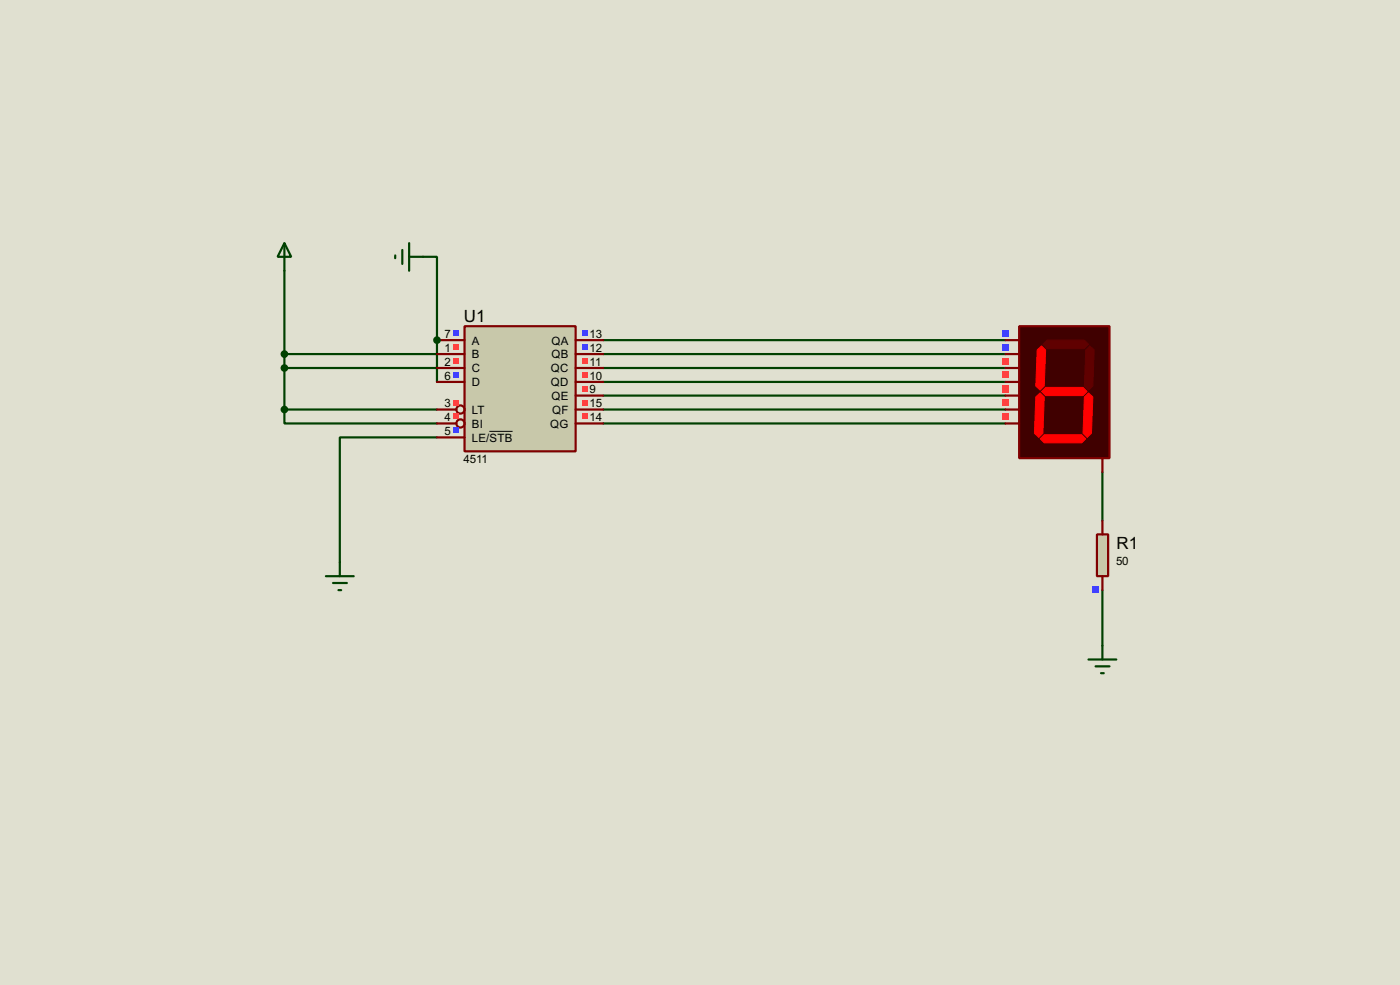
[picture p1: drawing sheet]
<svg xmlns="http://www.w3.org/2000/svg" width="256mm" height="180mm" viewBox="0 0 256 180" stroke-linecap="round" stroke-linejoin="round" font-family="sans-serif">
<path d="M0 0h256.5v180.3h-256.5z" fill="#e0e0d0"/>
<g fill="none" stroke="#004000" stroke-width=".4">
<path d="M52.1 49.6v25.4M77.5 47h2.6v15.3M52.1 75v2.5h28M52.1 75h28M52.1 64.8h28M52.1 67.4h28M110.5 62.3h73.7M110.5 69.9h73.7M110.5 72.4h73.7M110.5 75h73.7M110.5 77.5h73.7M110.5 64.8h73.7"/>
<path d="M110.5 67.4h73.7M80.1 80.1h-17.8v22.8M202 86.4v8.9M202 108v10.2"/>
</g>
<circle cx="80.1" cy="62.3" r=".2" fill="#004000"/>
<path d="M80.1 62.3v7.6" fill="none" stroke="#004000" stroke-width=".4"/>
<path d="M186.7 59.7h16.6v24.2h-16.6z" fill="#400000" stroke="#800000" stroke-width=".4"/>
<g fill="#600000" stroke="#600000" stroke-width=".18">
<path d="M191.1 63l.7-.7h6.9l.7 .7-.7 .8h-6.9z" fill-rule="evenodd"/>
<path d="M198.9 64.1l.8-.8 .8 .8-.3 6.6-.8 .7-.7-.7z" fill-rule="evenodd"/>
</g>
<g fill="#f00" stroke="#f00" stroke-width=".18">
<path d="M198.7 72.7l.7-.8 .8 .8-.2 6.6-.8 .8-.8-.8z" fill-rule="evenodd"/>
<path d="M190.6 80.3l.7-.7h6.9l.7 .7-.7 .8h-6.9z" fill-rule="evenodd"/>
<path d="M189.8 72.7l.8-.8 .7 .8-.2 6.6-.8 .8-.8-.8z" fill-rule="evenodd"/>
<path d="M190 64.1l.8-.8 .8 .8-.3 6.6-.7 .7-.8-.7z" fill-rule="evenodd"/>
<path d="M190.8 71.7l.8-.8h6.8l.8 .8-.8 .7h-6.8z" fill-rule="evenodd"/>
</g>
<path d="M184.2 62.3h2.5M184.2 64.8h2.5M184.2 67.4h2.5M184.2 69.9h2.5M184.2 72.4h2.5M184.2 75h2.5M184.2 77.5h2.5M202 83.9v2.5" fill="none" stroke="#800000" stroke-width=".4"/>
<g fill="#4040ff">
<path d="M183.6 60.4h1.2v1.2h-1.2z"/>
<path d="M183.6 62.9h1.2v1.3h-1.2z"/>
</g>
<g fill="#ff4040">
<path d="M183.6 65.5h1.2v1.2h-1.2z"/>
<path d="M183.6 68h1.2v1.3h-1.2z"/>
<path d="M183.6 70.5h1.2v1.3h-1.2z"/>
<path d="M183.6 73.1h1.2v1.2h-1.2z"/>
<path d="M183.6 75.6h1.2v1.3h-1.2z"/>
</g>
<path d="M52.1 44.5l1.3 2.5h-2.5zM52.1 44.5v5.1M59.7 105.5h5.1M61 106.7h2.6M62 108h.5M62.3 102.9v2.6M202 118.2v2.5M199.4 120.7h5.1M200.7 122h2.6M201.7 123.2h.5" fill="none" stroke="#004000" stroke-width=".4"/>
<path d="M85.1 59.7h20.4v22.9h-20.4z" fill="#c8c8aa" stroke="#800000" stroke-width=".4"/>
<g fill="none" stroke="#800000" stroke-width=".4">
<path d="M80.1 62.3h5M80.1 64.8h5M80.1 67.4h5M80.1 69.9h5M80.1 75h3.5M80.1 77.5h3.5M105.5 62.3h5M105.5 64.8h5M105.5 67.4h5M105.5 69.9h5M105.5 75h5M105.5 77.5h5"/>
<path d="M105.5 72.4h5M80.1 80.1h5"/>
<circle cx="84.3" cy="75" r=".75"/>
<circle cx="84.3" cy="77.5" r=".75"/>
</g>
<path d="M89.7 79h4.2" fill="none" stroke="#000" stroke-width=".18"/>
<path d="M83 60.5h1v1h-1z" fill="#4040ff"/>
<g fill="#ff4040">
<path d="M83 63h1v1.1h-1z"/>
<path d="M83 65.6h1v1h-1z"/>
</g>
<path d="M83 68.1h1v1h-1z" fill="#4040ff"/>
<g fill="#ff4040">
<path d="M83 73.2h1v1h-1z"/>
<path d="M83 75.7h1v1.1h-1z"/>
</g>
<g fill="#4040ff">
<path d="M83 78.3h1v1h-1z"/>
<path d="M106.6 60.5h1v1h-1z"/>
<path d="M106.6 63h1v1.1h-1z"/>
</g>
<g fill="#ff4040">
<path d="M106.6 65.6h1v1h-1z"/>
<path d="M106.6 68.1h1v1h-1z"/>
<path d="M106.6 70.7h1v1h-1z"/>
<path d="M106.6 73.2h1v1h-1z"/>
<path d="M106.6 75.7h1v1.1h-1z"/>
</g>
<path d="M201 97.8h2v7.7h-2z" fill="#c8c8aa" stroke="#800000" stroke-width=".4"/>
<path d="M202 95.3v2.5M202 105.5v2.5" fill="none" stroke="#800000" stroke-width=".4"/>
<path d="M200.1 107.4h1.2v1.2h-1.2z" fill="#4040ff"/>
<g fill="#004000" stroke="#004000" stroke-width=".4">
<circle cx="52.1" cy="67.4" r=".5"/>
<circle cx="52.1" cy="64.8" r=".5"/>
<circle cx="52.1" cy="75" r=".5"/>
<circle cx="80" cy="62.3" r=".5"/>
</g>
<path d="M72.4 46.8v.5M73.7 45.8v2.5M75 47h2.5M75 44.5v5.1" fill="none" stroke="#004000" stroke-width=".4"/>
<g font-size="3.5">
<text x="85" y="58.9">U1</text>
<text x="204.5" y="100.5">R1</text>
</g>
<g font-size="2.4">
<text x="81.5" y="61.9">7</text>
<text x="81.5" y="64.4">1</text>
<text x="86.4" y="63.1">A</text>
<text x="86.4" y="65.6">B</text>
<text x="101" y="63.1">QA</text>
<text x="101" y="65.6">QB</text>
<text x="108" y="61.9">13</text>
<text x="108" y="64.4">12</text>
<text x="81.5" y="67">2</text>
<text x="81.5" y="69.5">6</text>
<text x="86.4" y="68.1">C</text>
<text x="86.4" y="70.7">D</text>
<text x="100.9" y="68.1">QC</text>
<text x="100.9" y="70.7">QD</text>
<text x="108" y="67">11</text>
<text x="108" y="69.5">10</text>
<text x="108" y="72">9</text>
<text x="81.5" y="74.6">3</text>
<text x="81.5" y="77.1">4</text>
<text x="86.4" y="75.8">LT</text>
<text x="101" y="73.2">QE</text>
<text x="101.1" y="75.8">QF</text>
<text x="108" y="74.6">15</text>
<text x="108" y="77.1">14</text>
<text x="81.5" y="79.7">5</text>
<text x="86.4" y="78.3">BI</text>
<text x="86.4" y="80.8">LE/STB</text>
<text x="100.8" y="78.3">QG</text>
<text x="84.9" y="84.8">4511</text>
<text x="204.5" y="103.5">50</text>
</g>
</svg>
